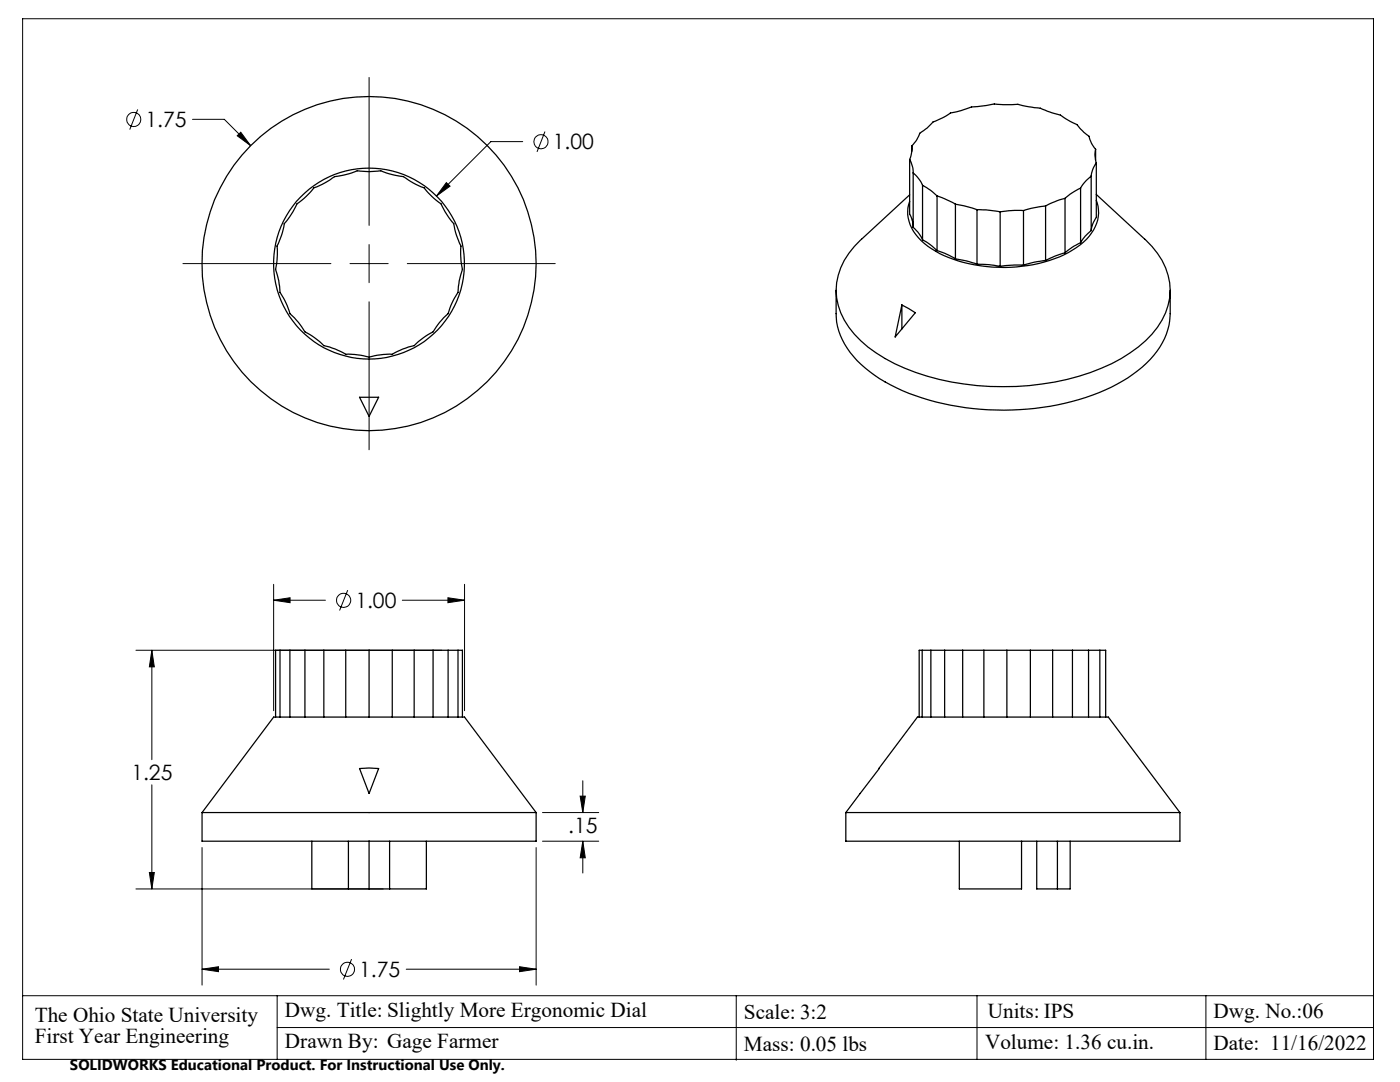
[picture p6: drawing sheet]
<svg xmlns="http://www.w3.org/2000/svg" width="279mm" height="216mm" viewBox="0 0 279 216" stroke-linecap="round" stroke-linejoin="round" font-family="sans-serif">
<g fill="none" stroke="#000" stroke-width=".25">
<path d="M181.5 31.8a5.4 5.4 0 0 1 .7 2.7M181.5 31.8v10.9a5.4 5.4 0 0 1 .7 2.7M182 29.1a5.4 5.4 0 0 1-.5 2.7M182 29.1a6.2 6.2 0 0 0 1.6-2.5 9.7 9.7 0 0 0 2.6-2.3l2.7-1.2a2.55 2.55 0 0 1 1.9-.8l.5-.1a14 14 0 0 1 4.9-1.1l1.1-.1a5.3 5.3 0 0 1 2.9-.1 14.5 14.5 0 0 1 5.1 .4l.6 .1a13 13 0 0 1 4.1 1.1 8.7 8.7 0 0 1 3.6 1.7 6 6 0 0 1 2.7 2.2l.3 .3a1.2 1.2 0 0 1 .9 1.2l.5 1 .7 .9M182 29.1v1.1M182.2 34.5a6.9 6.9 0 0 1 1.9 2.5M182.2 34.5v10.9M184.1 37l1.6 1 1.3 1.1M184.1 37v10.9M187 39.1l3.7 1.6M187 39.1v10.9M212.5 39.6l-1.5 .4-2.3 1.1"/>
<path d="M212.5 39.6v10.8M215.7 37.5l-2.1 1.2-1.1 .9M215.7 37.5v10.9M217.8 35.1a8.3 8.3 0 0 0-2.1 2.4M217.8 35.1v10.9M218.7 29.8a5.3 5.3 0 0 0 .1 2.7M218.7 29.8v2.2M218.8 38.8l9.7 8.9a13.1 13.1 0 0 1 4.6 13.2 16.9 16.9 0 0 1-7.6 9.5 42.8 42.8 0 0 1-20.1 6.5 50.4 50.4 0 0 1-28.8-5.4 18.6 18.6 0 0 1-9.3-10.6 13.1 13.1 0 0 1 4.6-13.2l9.6-8.8M218.8 40a7.1 7.1 0 0 1-1.9 7.7 21.3 21.3 0 0 1-12.9 5.4 29.1 29.1 0 0 1-17.3-3 9.9 9.9 0 0 1-5.5-7.2 5.9 5.9 0 0 1 .3-2.7M218.8 32.5a5.5 5.5 0 0 0-1 2.6M218.8 32.5v10.9a5.2 5.2 0 0 0-1 2.6M59.3 40.7a14.6 14.6 0 0 0 3.4-3.2 15.2 15.2 0 0 0 4.1-2.3 16.8 16.8 0 0 0 4.5-1.1 15.7 15.7 0 0 0 4.7 0 16.8 16.8 0 0 0 4.5 1.1 15.2 15.2 0 0 0 4.1 2.3 14.6 14.6 0 0 0 3.4 3.2 15.8 15.8 0 0 0 2.6 3.9 13.9 13.9 0 0 0 1.4 4.5 15.5 15.5 0 0 0 .3 4.7 13.9 13.9 0 0 0-.9 4.5 14.5 14.5 0 0 0-2 4.3 13.9 13.9 0 0 0-3 3.6 14.7 14.7 0 0 0-3.7 2.8 13.5 13.5 0 0 0-4.4 1.7 15.4 15.4 0 0 0-4.6 .6 15.8 15.8 0 0 0-4.7-.6 13.5 13.5 0 0 0-4.4-1.7 14.7 14.7 0 0 0-3.7-2.8 13.9 13.9 0 0 0-3-3.6 14.5 14.5 0 0 0-2-4.3 13.9 13.9 0 0 0-.9-4.5 15.5 15.5 0 0 0 .3-4.7 13.9 13.9 0 0 0 1.4-4.5 15.8 15.8 0 0 0 2.6-3.9z"/>
<path d="M166.9 57.9v4.7a14.9 14.9 0 0 0 6.7 11.6 39 39 0 0 0 17.6 6.9 52.8 52.8 0 0 0 30.6-3.8 22.2 22.2 0 0 0 10.6-9.7l.4-.9a11.3 11.3 0 0 0 .7-4.1v-4.7M182.2 45.4a6.6 6.6 0 0 1 1.9 2.5M184.1 47.9l1.6 1 1.3 1.1M187 50l1.5 .5 2.2 1.1M190.7 40.7l1.7 .4 2.6 .7M190.7 51.6l2.2 .5 2.1 .6M190.7 40.7v10.9M195 41.8l1.7 .1 2.9 .4M195 52.7l2.3 .1 2.3 .3M195 41.8v10.9M199.6 42.3v10.8M204.3 42h-1.8l-2.9 .3"/>
<path d="M204.3 52.9l-4.7 .2M204.3 42v10.9M208.7 41.1l-2.9 .5-1.5 .4M208.7 52l-2.3 .3-2.1 .6M208.7 41.1v10.9M212.5 50.4l-2 .7-1.8 .9M215.7 48.4a11.4 11.4 0 0 0-3.2 2M217.8 46a7.8 7.8 0 0 0-2.1 2.4M71.8 79.3h3.8l-1.9 3.8zM180 60.9l2.7 1.5-4.1 4.8zM180 60.9v4.8M55.9 129.8h2"/>
<path d="M55.9 129.8h-.9v13.3M55.9 129.8v13.3M57.9 129.8h3M57.9 129.8v13.3M60.9 129.8h3.7M60.9 129.8v13.3M64.6 129.8h4.4M64.6 129.8v13.3M69 129.8h4.7M69 129.8v13.3M73.7 129.8h4.6M73.7 129.8v13.3"/>
<path d="M78.3 129.8h4.4M78.3 129.8v13.3M82.7 129.8h3.7M82.7 129.8v13.3M86.4 129.8h3M86.4 129.8v13.3M89.4 129.8h2M89.4 129.8v13.3M91.4 129.8h.9v13.3M91.4 129.8v13.3M184 129.8h1.8M184 129.8h-.6v13.3"/>
<path d="M184 129.8v13.3M185.8 129.8h2.7M185.8 129.8v13.3M188.5 129.8h3.6M188.5 129.8v13.3M192.1 129.8h4.3M192.1 129.8v13.3M196.4 129.8h4.5M196.4 129.8v13.3M200.9 129.8h4.7M200.9 129.8v13.3M205.6 129.8h4.5"/>
<path d="M205.6 129.8v13.3M210.1 129.8h3.9M210.1 129.8v13.3M214 129.8h3.2M214 129.8v13.3M217.2 129.8h2.3M217.2 129.8v13.3M219.5 129.8h1.2v13.3M219.5 129.8v13.3M71.8 153.4l1.9-.2 1.9 .2-1.9 4.9zM73.7 143.1h-19.1l-14.3 19M73.7 143.1h19l14.3 19"/>
<path d="M40.3 162.1h66.7M40.3 162.1v5.8h33.4M62.2 167.9v9.5h7.3M69.5 167.9v9.5M69.5 177.4h8.3M73.7 167.9v9.5M77.8 167.9v9.5M85.1 167.9v9.5h-7.3M107 162.1v5.8h-33.3M168.8 162.1h66.7M168.8 162.1l14.3-19h38.1l14.3 19M168.8 162.1v5.8h66.7v-5.8"/>
<path d="M191.5 167.9v9.5h12.4v-9.5M206.9 167.9v9.5h4.1M211 167.9v9.5M213.6 167.9v9.5h-2.6"/>
<circle cx="73.6" cy="52.6" r="19"/>
<circle cx="73.7" cy="52.6" r="33.3"/>
</g>
<g fill="none" stroke="#000" stroke-width=".2">
<path d="M4.5 3.7h269.6v207.7h-269.6zM73.7 15.5v29.5M27.5 21.8l-1.6 4.1M38.4 23.8h6.4l5.2 5.3M48 26.4l2 2.7-2.7-2zM89.1 36.4l.7 .7-2.7 2zM104.3 28.3h-6.3l-10.9 10.8M108.8 26.2l-1.6 4.1M36.5 52.6h29.5M69.9 52.6h7.6M73.7 48.8v7.6M81.3 52.6h29.5"/>
<path d="M73.7 60.2v29.5M54.6 119.8l3.3-.5v1zM54.6 116.6v25.2M54.6 119.8h10.3M69.4 117.8l-1.6 4M80.3 119.8h12.4M89.4 119.3l3.3 .5-3.3 .5zM92.7 116.6v25.2M27.1 129.8h61.1M30.3 129.8l.5 3.3h-1zM30.3 129.8v21.8M30.3 156.6v20.8"/>
<path d="M115.8 158.9h1l-.5 3.2zM116.3 155.8v6.3M27.1 177.4h49.4M29.8 174.1h1l-.5 3.3zM40.3 169.1v27.5M107 169.1v27.5M108.3 167.9h11.2M108.3 162.1h11.2M116.3 167.9l.5 3.3h-1zM116.3 167.9v6.3M4.5 198.7h269.6M40.3 193.4l3.3-.5v1z"/>
<path d="M40.3 193.4h25.4M55.3 198.7v12.7M70.2 191.4l-1.7 4M81.1 193.4h25.9M103.7 192.9l3.3 .5-3.3 .5zM146.9 198.7v6.3M195 198.7v12.7M240.7 198.7v12.7M55.3 205h218.8M146.9 205.2v6.4"/>
<circle cx="26.7" cy="23.8" r="1.42"/>
<circle cx="108" cy="28.3" r="1.41"/>
<circle cx="68.6" cy="119.8" r="1.42"/>
<circle cx="69.3" cy="193.4" r="1.42"/>
</g>
<path d="M40.3 193.4l3.3-.5v1zM103.7 192.9l3.3 .5-3.3 .5zM116.3 167.9l.5 3.3h-1zM115.8 158.9h1l-.5 3.2zM29.8 174.1h1l-.5 3.3zM30.3 129.8l.5 3.3h-1zM54.6 119.8l3.3-.5v1zM89.4 119.3l3.3 .5-3.3 .5zM48 26.4l-.7 .7 2.7 2zM89.1 36.4l-2 2.7 2.7-2z" fill="#000"/>
<g font-size="4.2">
<text x="29" y="25.4">1.75</text>
<text x="110.3" y="29.8">1.00</text>
<text x="70.9" y="121.3">1.00</text>
<text x="26.2" y="155.7">1.25</text>
<text x="113.4" y="166.2">.15</text>
<text x="71.7" y="195">1.75</text>
<text x="6.9" y="203.9">The Ohio State University</text>
<text x="56.9" y="202.9">Dwg. Title: Slightly More Ergonomic Dial</text>
<text x="148.5" y="203.4">Scale: 3:2</text>
<text x="197.1" y="203.1">Units: IPS</text>
<text x="242.2" y="203.1">Dwg. No.:06</text>
<text x="6.9" y="208.1">First Year Engineering</text>
<text x="56.9" y="209.2">Drawn By: Gage Farmer</text>
<text x="148.5" y="209.6">Mass: 0.05 lbs</text>
<text x="196.6" y="209.3">Volume: 1.36 cu.in.</text>
<text x="242.2" y="209.5">Date: 11/16/2022</text>
</g>
<text font-size="3" x="14" y="213.5">SOLIDWORKS Educational Product. For Instructional Use Only.</text>
</svg>
